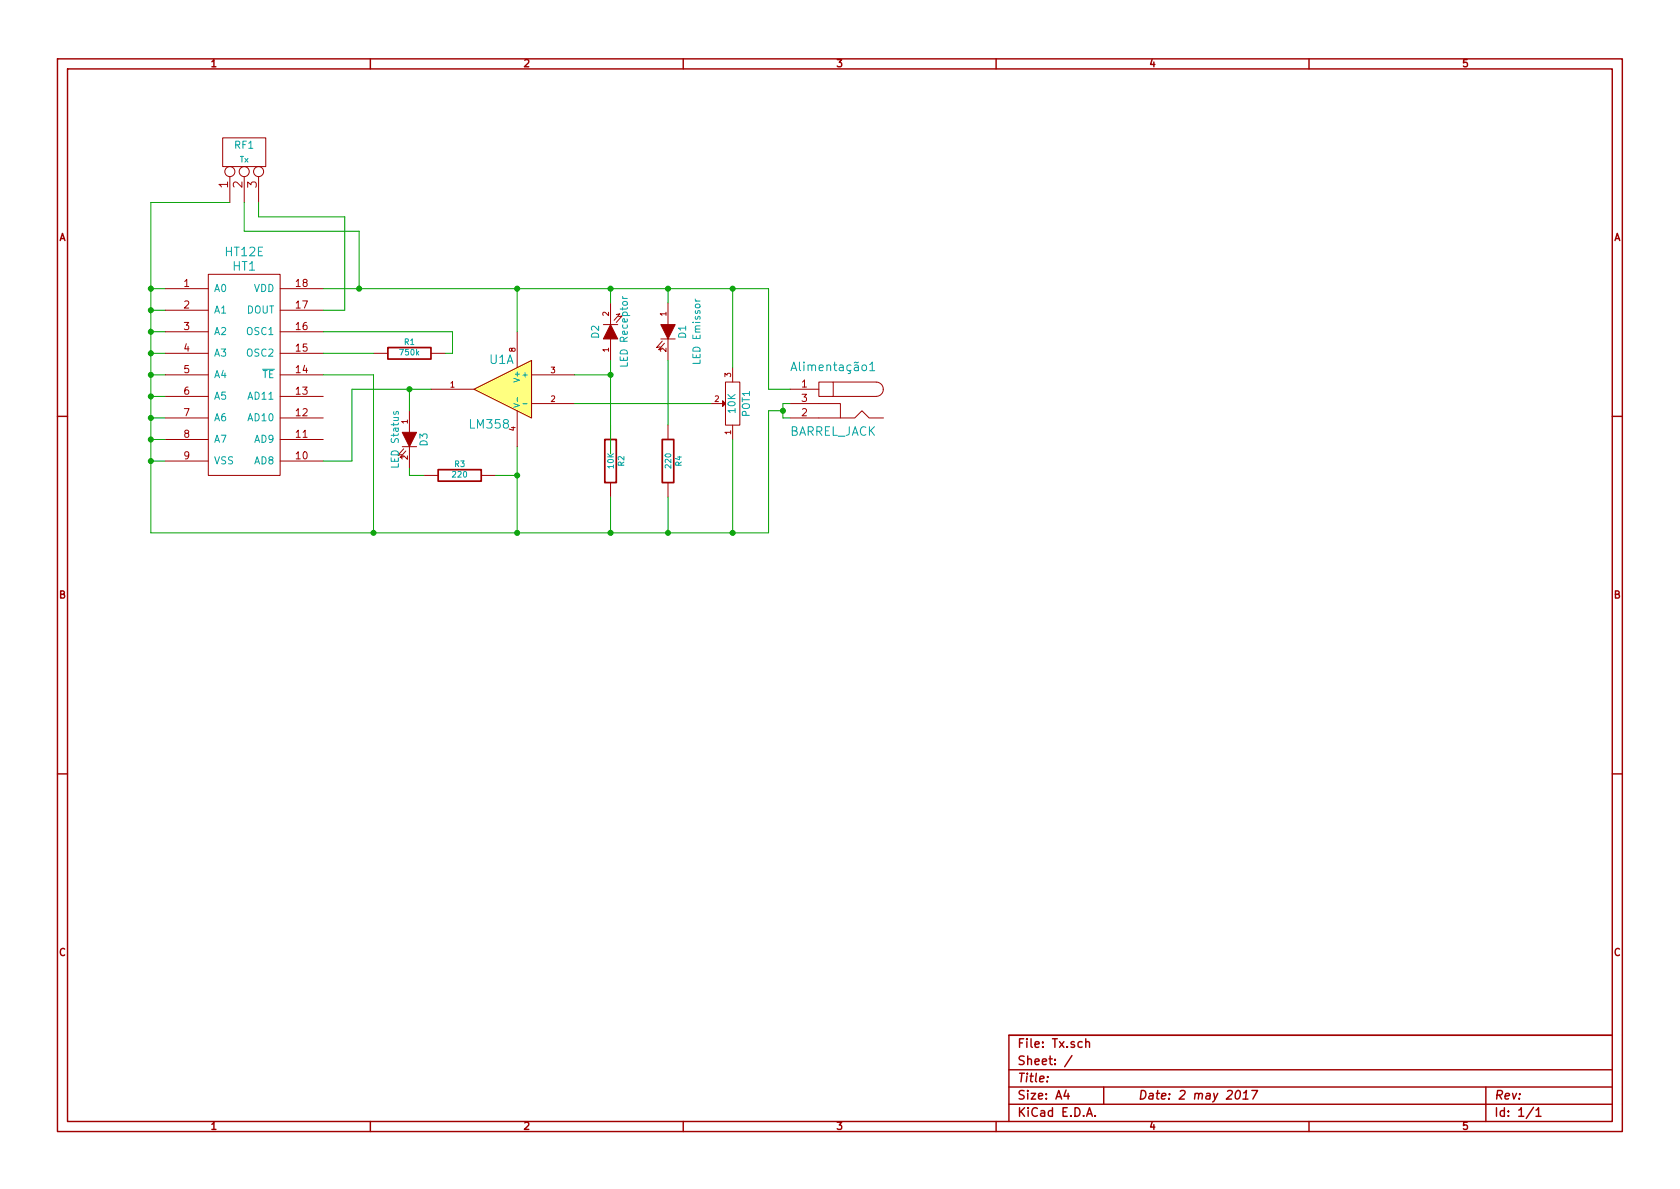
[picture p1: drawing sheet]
<svg xmlns="http://www.w3.org/2000/svg" width="297mm" height="210mm" viewBox="0 0 297 210" stroke-linecap="round" stroke-linejoin="round" font-family="sans-serif">
<g fill="none" stroke="#a00000" stroke-width=".25">
<path d="M10.2 10.4h276.6v189.7h-276.6zM11.9 12.2h273.2v186.1h-273.2zM65.5 10.4v1.8M120.8 10.4v1.8M176.1 10.4v1.8M231.4 10.4v1.8M10.2 73.6h1.7M285.1 73.6h1.7M10.2 136.8h1.7M285.1 136.8h1.7M65.5 198.3v1.8M120.8 198.3v1.8"/>
<path d="M176.1 198.3v1.8M178.4 189.2h106.7M178.4 195.3h106.7M178.4 192.2h106.7M185.2 190.4v.1M188.5 192.8l-.4 1h1M188.8 193.3v1.1M189.5 186.7l-1.3 1.9M192 184.3a.36 .36 0 0 1 .6 .1v.8M192 183.7v1.5M192.1 197.4l.5-1.5 .5 1.5M192.3 197h.7"/>
<path d="M193.6 197.3v.1M195.1 192.2v3.1M218.6 193l.4-.2a.88 .88 0 0 1-.3 1.6l-.3-.3a1.19 1.19 0 0 1 .2-1.1zM219.8 194.4h.8M219.9 193.3l.5-.5-.2 1.6M221.3 192.8h1.1l-.9 1.6M231.4 198.3v1.8M262.7 192.2v6.1M271.1 195.8l-1.3 2M271.6 196.3l.4-.4v1.5M271.6 197.4h.9M285.1 183.1h-106.7v15.2"/>
</g>
<g fill="none" stroke="#a00000" stroke-width=".18">
<path d="M39.4 24.4h7.6v5.1h-7.6zM40.6 31.2v4.6M43.2 31.2v4.6M45.7 31.2v4.6M29.2 51h7.6M29.2 54.9h7.6M29.2 58.7h7.6M36.8 48.5h12.7v35.6h-12.7zM49.5 51h7.6M49.5 54.9h7.6M49.5 58.7h7.6M91.4 58.7v6.3"/>
<path d="M106.7 57.4h2.5M107.9 53.6v3.8M107.9 59.9v3.8M109 55.6l.6-.1-1 1.1M109.3 56l.7-.1-1 1.1M116.8 59.9h2.6M118.1 53.6v3.8M118.1 59.9v3.8M29.2 62.5h7.6M29.2 66.3h7.6M29.2 70.1h7.6M29.2 73.9h7.6"/>
<path d="M29.2 77.7h7.6M49.5 62.5h7.6M49.5 66.3h7.6M49.5 70.1h7.6M49.5 73.9h7.6M49.5 77.7h7.6M66 62.5h2.6M71.1 79h2.6M71.4 79.4l-1 1.1 .6-.1M71.8 79.8l-1.1 1.1 .7-.1M72.4 72.6v3.8M72.4 79v3.8"/>
<path d="M76.2 62.5h2.5M76.2 68.8h7.6M83.8 68.8l10.2-5.1v10.2zM91.4 72.6v6.4M94 66.3h7.6M94 71.4h7.6M107.9 75.2v2.5M117.1 60.3l-1 1.2 .6-.2M117.5 60.7l-1 1.1 .6-.1M118.1 75.2v2.5M125.7 71.4h2.1M128.3 67.6h2.5v7.6h-2.5z"/>
<path d="M129.5 65v2.6M129.5 75.2v2.5M139.7 71.4h8.9v2.5M139.7 73.9h11.4l1.3-1.3 1.3 1.3h2.5M139.7 68.8h5.1M144.8 67.6h2.5v2.5h-2.5zM147.3 67.6h7.6M154.9 67.6a1.21 1.21 0 0 1 1.3 1.2M156.2 68.9a1.24 1.24 0 0 1-1.3 1.2h-7.6M29.2 81.5h7.6M49.5 81.5h7.6M74.9 84.1h2.6"/>
<path d="M85.1 84.1h2.5M107.9 85.3v2.6M118.1 85.3v2.6"/>
<circle cx="40.6" cy="30.3" r=".89"/>
<circle cx="43.2" cy="30.3" r=".89"/>
<circle cx="45.7" cy="30.3" r=".89"/>
</g>
<path d="M68.6 61.5h7.6v2h-7.6zM106.9 77.7h2.1v7.6h-2.1zM117.1 77.7h2v7.6h-2zM77.5 83.1h7.6v2h-7.6z" fill="none" stroke="#a00000" stroke-width=".3"/>
<g fill="#a00000" stroke="#a00000" stroke-width=".18">
<path d="M116.8 57.4h2.6l-1.3 2.5z"/>
<path d="M107.9 57.4l1.3 2.5h-2.5z"/>
<path d="M127.8 70.9l.5 .5-.5 .5z"/>
<path d="M71.1 76.4h2.6l-1.3 2.6z"/>
</g>
<path d="M110.1 52.4l.2 .4M110.1 52.8h.8M122.9 52.9l.3 .3M69.6 72.8v.3l.2 .2 .2-.1 .1-.4h.3v.5M90.8 71.4l1 .3-1 .3M91.5 70.3v.7M92.5 71.4h.7M153.8 64.5l.4-.5v1.6M153.8 65.6h.9" fill="none" stroke="#00a0a0" stroke-width=".18"/>
<path d="M83.8 68.8l10.2-5.1v10.2z" fill="#ffff80" stroke="#ffff80" stroke-width=".25"/>
<g fill="none" stroke="#00a000" stroke-width=".18">
<path d="M40.6 35.8h-13.9v58.4h109.2v-21.6h2.5M43.2 35.8v5.1h20.3v10.1M45.7 35.8v2.5h15.3v16.6h-3.9M26.7 58.7h2.5M26.7 51h2.5M26.7 54.9h2.5M57.1 58.7h22.9v3.8h-1.3M57.1 51h78.8v17.8h3.8M91.4 51v7.7M107.9 51v2.6M118.1 51v2.6M129.5 51v14"/>
<path d="M26.7 62.5h2.5M26.7 66.3h2.5M26.7 70.1h2.5M26.7 73.9h2.5M26.7 77.7h2.5M57.1 62.5h8.9M57.1 66.3h8.9v27.9M72.4 68.8v3.8M76.2 68.8h-14v12.7h-5.1M91.4 79v15.2M101.6 66.3h6.3M101.6 71.4h24.1"/>
<path d="M107.9 63.7v16.6M118.1 63.7v11.5M129.5 77.7v16.5M139.7 71.4h-1.3v2.5h1.3M26.7 81.5h2.5M72.4 82.8v1.3h2.5M87.6 84.1h3.8M107.9 87.9v6.3M118.1 87.9v6.3"/>
</g>
<g fill="#00a000" stroke="#00a000" stroke-width=".25">
<circle cx="26.7" cy="54.9" r=".41"/>
<circle cx="26.7" cy="58.7" r=".41"/>
<circle cx="26.7" cy="62.5" r=".41"/>
<circle cx="26.7" cy="66.3" r=".41"/>
<circle cx="26.7" cy="70.1" r=".41"/>
<circle cx="26.7" cy="73.9" r=".41"/>
<circle cx="26.7" cy="77.7" r=".41"/>
<circle cx="107.9" cy="51" r=".41"/>
<circle cx="118.1" cy="51" r=".41"/>
<circle cx="72.4" cy="68.8" r=".41"/>
<circle cx="91.4" cy="51" r=".41"/>
<circle cx="26.7" cy="51" r=".41"/>
<circle cx="63.5" cy="51" r=".41"/>
<circle cx="91.4" cy="94.2" r=".41"/>
<circle cx="26.7" cy="81.5" r=".41"/>
<circle cx="91.4" cy="84.1" r=".41"/>
<circle cx="129.5" cy="51" r=".41"/>
<circle cx="138.4" cy="72.6" r=".41"/>
<circle cx="66" cy="94.2" r=".41"/>
<circle cx="107.9" cy="66.3" r=".41"/>
<circle cx="107.9" cy="94.2" r=".41"/>
<circle cx="118.1" cy="94.2" r=".41"/>
<circle cx="129.5" cy="94.2" r=".41"/>
</g>
<g font-size="2.1" fill="#a00000">
<text x="40.4" y="33.2" transform="rotate(-90 40.4 33.2)">1</text>
<text x="42.9" y="33.2" transform="rotate(-90 42.9 33.2)">2</text>
<text x="45.5" y="33.2" transform="rotate(-90 45.5 33.2)">3</text>
<text x="179.9" y="185.4">File: Tx.sch</text>
<text x="179.9" y="191.5">Title:</text>
<text x="179.9" y="188.4">Sheet: /</text>
<text x="179.9" y="197.6">KiCad E.D.A.</text>
<text x="179.9" y="194.5">Size: A4</text>
<text x="201.2" y="194.5">Date: 2 may 2017</text>
<text x="264.2" y="194.5">Rev:</text>
<text x="264.2" y="197.6">Id: 1/1</text>
</g>
<g font-size="2.1" fill="#00a0a0">
<text x="39.9" y="45.4">HT12E</text>
<text x="41.2" y="47.9">HT1</text>
<text x="86.5" y="64.4">U1A</text>
<text x="140.4" y="65.7">Alimentação1</text>
<text x="83.2" y="75.9">LM358</text>
<text x="139.4" y="77.1">BARREL_JACK</text>
</g>
<g font-size="1.8" fill="#a00000">
<text x="37.3" y="11.9">1</text>
<text x="92.7" y="11.9">2</text>
<text x="148" y="11.9">3</text>
<text x="203.3" y="11.9">4</text>
<text x="258.6" y="11.9">5</text>
<text x="10.4" y="42.7">A</text>
<text x="285.3" y="42.7">A</text>
<text x="32.5" y="50.8">1</text>
<text x="52.4" y="50.8">18</text>
<text x="32.5" y="54.6">2</text>
<text x="32.5" y="58.4">3</text>
<text x="52.4" y="58.4">16</text>
<text x="52.4" y="54.6">17</text>
<text x="32.5" y="62.2">4</text>
<text x="52.4" y="62.2">15</text>
<text x="32.5" y="66">5</text>
<text x="32.5" y="69.8">6</text>
<text x="52.4" y="69.8">13</text>
<text x="52.4" y="66">14</text>
<text x="141.8" y="68.6">1</text>
<text x="141.8" y="71.1">3</text>
<text x="32.5" y="73.7">7</text>
<text x="32.5" y="77.5">8</text>
<text x="52.4" y="77.5">11</text>
<text x="52.4" y="73.7">12</text>
<text x="141.8" y="73.7">2</text>
<text x="32.5" y="81.3">9</text>
<text x="52.4" y="81.3">10</text>
<text x="10.4" y="105.9">B</text>
<text x="285.3" y="105.9">B</text>
<text x="10.4" y="169.1">C</text>
<text x="285.3" y="169.1">C</text>
<text x="37.3" y="199.8">1</text>
<text x="92.7" y="199.8">2</text>
<text x="148" y="199.8">3</text>
<text x="203.3" y="199.8">4</text>
<text x="258.6" y="199.8">5</text>
</g>
<g font-size="1.8" fill="#00a0a0">
<text x="41.5" y="26.4">RF1</text>
<text x="37.8" y="51.7">A0</text>
<text x="44.8" y="51.7">VDD</text>
<text x="37.8" y="55.5">A1</text>
<text x="37.8" y="59.3">A2</text>
<text x="43.5" y="55.5">DOUT</text>
<text x="43.7" y="59.3">OSC1</text>
<text x="106" y="59.8" transform="rotate(-90 106 59.8)">D2</text>
<text x="121.4" y="59.8" transform="rotate(-90 121.4 59.8)">D1</text>
<text x="37.8" y="63.1">A3</text>
<text x="43.7" y="63.1">OSC2</text>
<text x="111" y="64.5" transform="rotate(-90 111 64.5)">LED Receptor</text>
<text x="123.9" y="64.2" transform="rotate(-90 123.9 64.2)">LED Emissor</text>
<text x="37.8" y="66.9">A4</text>
<text x="37.8" y="70.7">A5</text>
<text x="44" y="70.7">AD11</text>
<text x="46.3" y="66.9">TE</text>
<text x="37.8" y="74.5">A6</text>
<text x="44" y="74.5">AD10</text>
<text x="130.1" y="73" transform="rotate(-90 130.1 73)">10K</text>
<text x="132.6" y="73.7" transform="rotate(-90 132.6 73.7)">POT1</text>
<text x="37.8" y="78.4">A7</text>
<text x="37.8" y="82.2">VSS</text>
<text x="45" y="82.2">AD8</text>
<text x="45" y="78.4">AD9</text>
<text x="70.6" y="82.4" transform="rotate(-90 70.6 82.4)">LED Status</text>
<text x="75.6" y="78.8" transform="rotate(-90 75.6 78.8)">D3</text>
</g>
<g font-size="1.4" fill="#00a0a0">
<text x="42.4" y="28.8">Tx</text>
<text x="70.8" y="62.9">750k</text>
<text x="71.5" y="61">R1</text>
<text x="91.9" y="67.3" transform="rotate(-90 91.9 67.3)">V+</text>
<text x="92.6" y="66.8">+</text>
<text x="80.4" y="82.6">R3</text>
<text x="108.6" y="82.8" transform="rotate(-90 108.6 82.8)">10K</text>
<text x="110.4" y="82.4" transform="rotate(-90 110.4 82.4)">R2</text>
<text x="118.7" y="82.7" transform="rotate(-90 118.7 82.7)">220</text>
<text x="120.6" y="82.4" transform="rotate(-90 120.6 82.4)">R4</text>
<text x="80.1" y="84.5">220</text>
</g>
<g font-size="1.4" fill="#a00000">
<text x="107.7" y="55.9" transform="rotate(-90 107.7 55.9)">2</text>
<text x="117.9" y="55.9" transform="rotate(-90 117.9 55.9)">1</text>
<text x="91.2" y="62.2" transform="rotate(-90 91.2 62.2)">8</text>
<text x="107.7" y="62.2" transform="rotate(-90 107.7 62.2)">1</text>
<text x="117.9" y="62.2" transform="rotate(-90 117.9 62.2)">2</text>
<text x="79.6" y="68.6">1</text>
<text x="97.4" y="71.1">2</text>
<text x="97.4" y="66">3</text>
<text x="126.4" y="71.1">2</text>
<text x="129.3" y="66.7" transform="rotate(-90 129.3 66.7)">3</text>
<text x="72.1" y="74.9" transform="rotate(-90 72.1 74.9)">1</text>
<text x="91.2" y="76.2" transform="rotate(-90 91.2 76.2)">4</text>
<text x="129.3" y="76.8" transform="rotate(-90 129.3 76.8)">1</text>
<text x="72.1" y="81.3" transform="rotate(-90 72.1 81.3)">2</text>
</g>
</svg>
